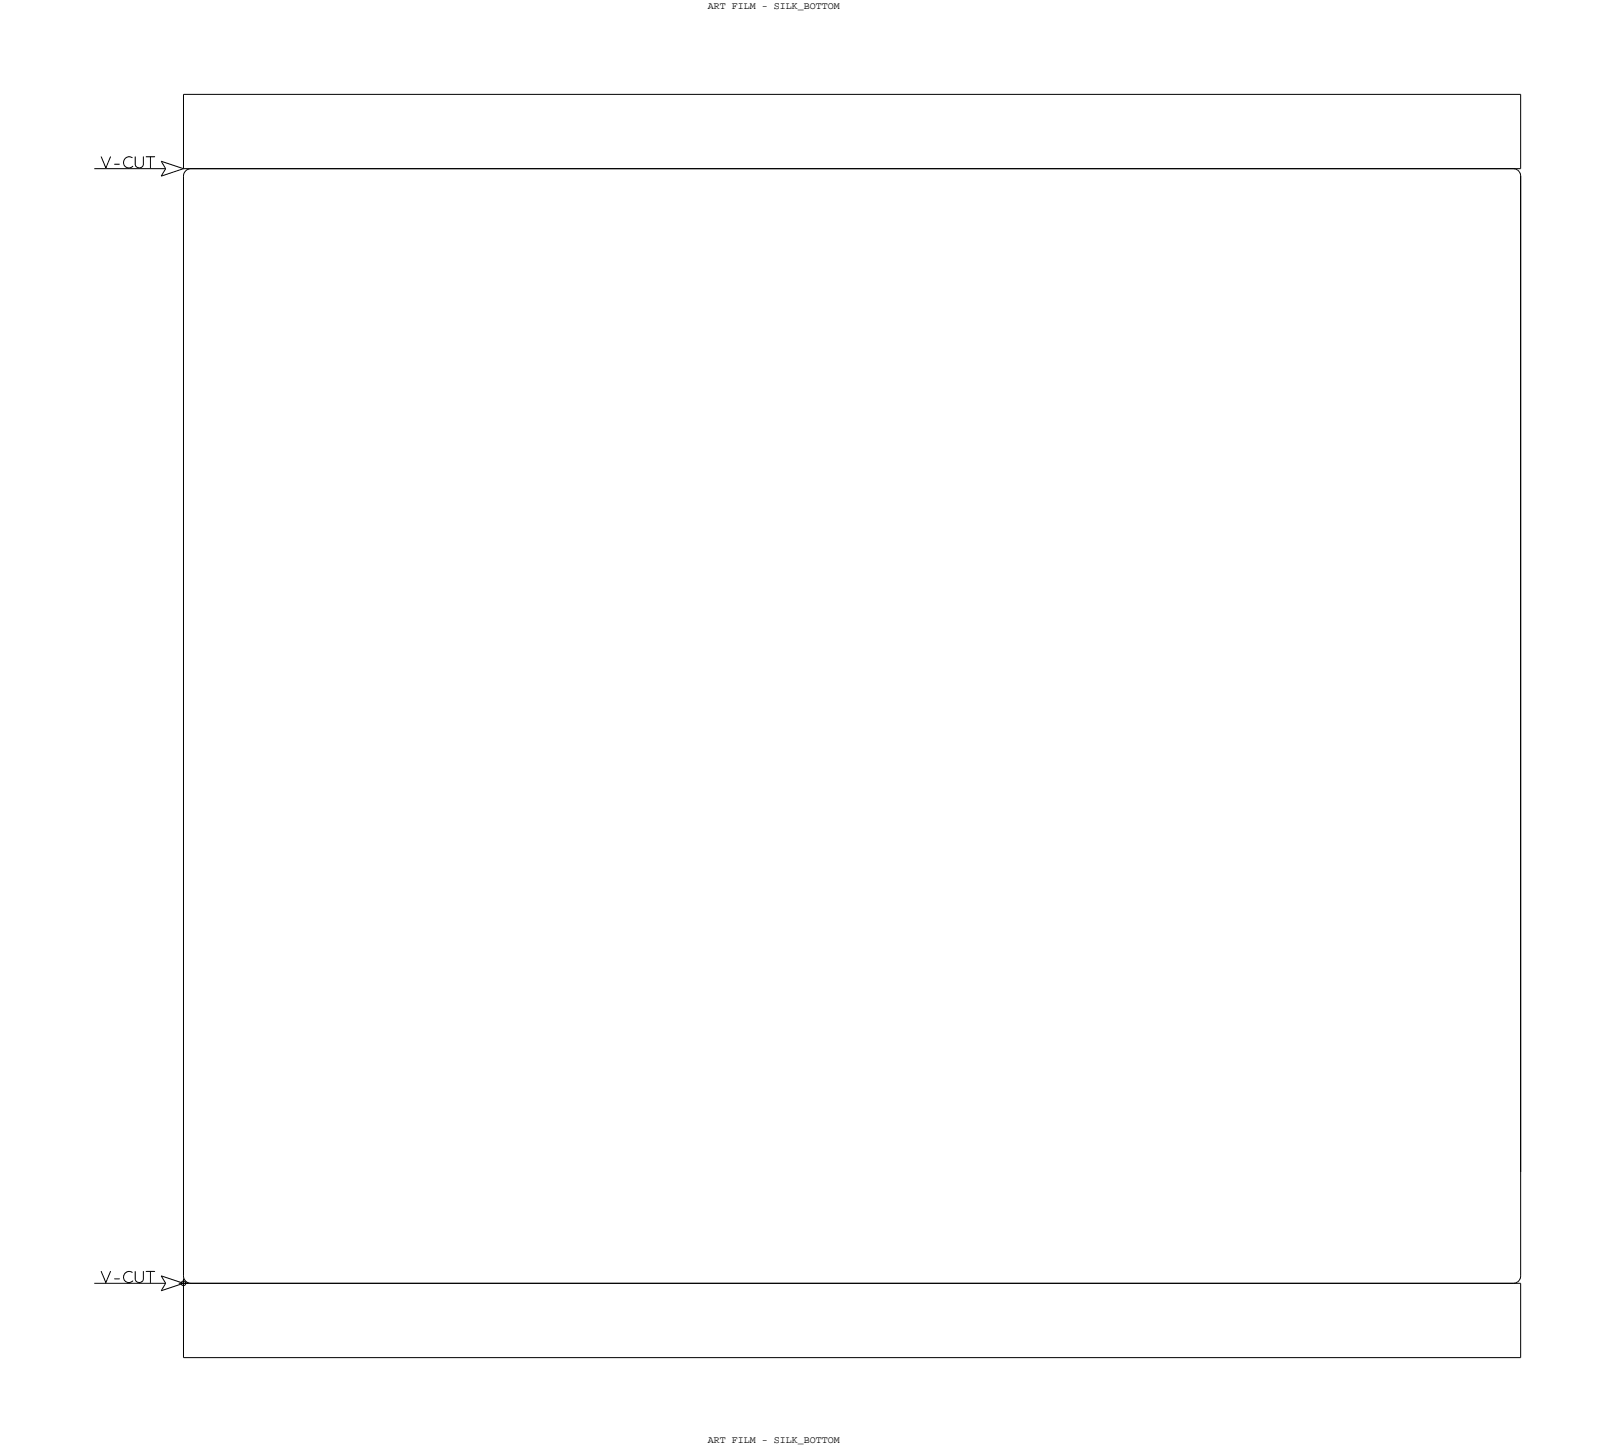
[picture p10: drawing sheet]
<svg xmlns="http://www.w3.org/2000/svg" width="217mm" height="195mm" viewBox="0 0 217 195" stroke-linecap="round" stroke-linejoin="round" font-family="sans-serif">
<!-- layer: Board Outline -->
<g fill="none" stroke="#000" stroke-width=".13">
<path d="M24.7 12.7h180zM24.7 12.7v10zM204.7 12.7v10zM12.7 22.7h9.6zM21.7 21.7l3 1zM21.7 23.7l3-1zM21.7 21.7l.6 1zM22.3 22.7l-.6 1zM24.7 23.7v148zM24.7 22.7h180zM25.7 22.7a1 1 0 0 0-1 1M25.7 22.7h178z"/>
<path d="M203.7 22.7a1 1 0 0 1 1 1M204.7 23.7v148zM204.7 23.7v134zM12.7 172.7h9.6zM21.7 171.7l3 1zM21.7 173.7l3-1zM21.7 171.7l.6 1zM22.3 172.7l-.6 1zM24.7 172.7h180zM24.7 172.7v10zM24.7 171.7a1 1 0 0 0 1 1M25.7 172.7h178z"/>
<path d="M204.7 172.7v10zM204.7 171.7a1 1 0 0 1-1 1M24.7 182.7h180z"/>
</g>
<!-- layer: Text -->
<path d="M13.6 21.1l.7 1.5 .6-1.5M15.4 22.1h.7M17.8 21.2a.75 .75 0 0 0-1 .2 .75 .75 0 0 0 .1 1 .75 .75 0 0 0 1 0M18.2 21.1v1.1a.57 .57 0 0 0 .5 .4 .57 .57 0 0 0 .6-.4v-1.1M19.7 21.1h1.1M20.2 21.1v1.5M13.6 171.1l.7 1.5 .6-1.5M15.4 172.1h.7M17.8 171.2a.75 .75 0 0 0-1 .2 .75 .75 0 0 0 .1 1 .75 .75 0 0 0 1 0M18.2 171.1v1.1a.57 .57 0 0 0 .5 .4 .57 .57 0 0 0 .6-.4v-1.1M19.7 171.1h1.1M20.2 171.1v1.5" fill="none" stroke="#000" stroke-width=".13"/>
<!-- layer: Drawing Origin -->
<path d="M24.1 172.7h1.2M24.5 172.5l.2-.1 .2 .1 .1 .2-.1 .2-.2 .1-.2-.1-.1-.2zM24.7 172.1v1.2" fill="none" stroke="#000" stroke-width=".13"/>
<g font-size="1.3">
<text x="95.3" y="1.2">ART FILM - SILK_BOTTOM</text>
<text x="95.3" y="194.2">ART FILM - SILK_BOTTOM</text>
</g>
</svg>
